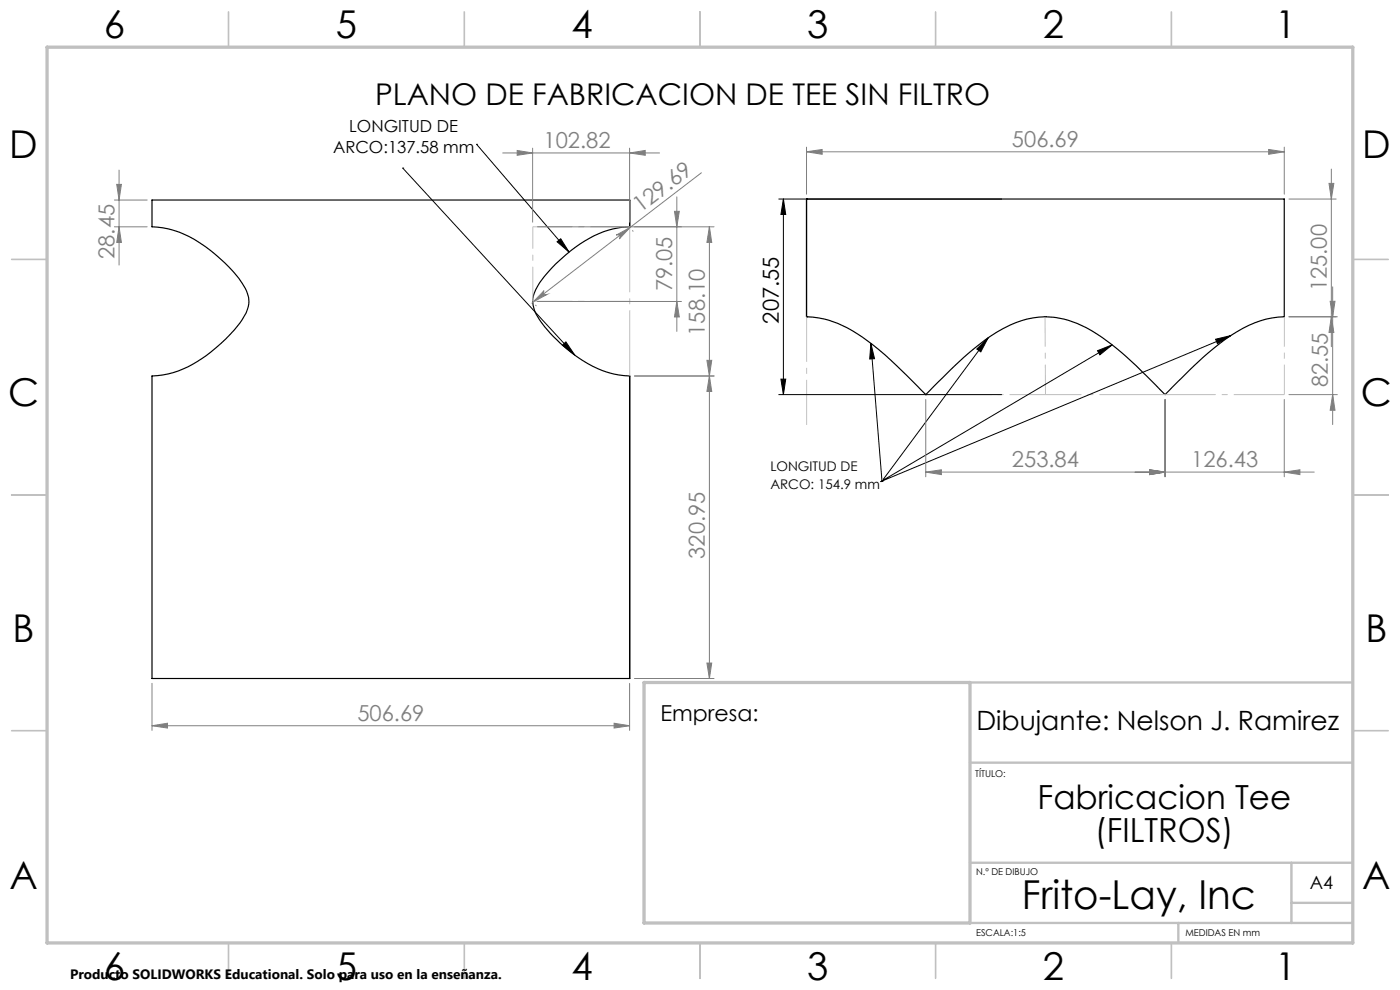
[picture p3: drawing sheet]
<svg xmlns="http://www.w3.org/2000/svg" width="297mm" height="210mm" viewBox="0 0 297 210" stroke-linecap="round" stroke-linejoin="round" font-family="sans-serif">
<path d="M133.6 48.1a21.8 21.8 0 0 0-13.6 6 22 22 0 0 0-6.7 8.2 6.4 6.4 0 0 0 1.4 5.9 32.2 32.2 0 0 0 13.9 10.7l2.7 .6 2.3 .3M133.6 48.1v-5.7h-101.4v5.7a20.4 20.4 0 0 1 12.5 5.1 24.2 24.2 0 0 1 7.8 9.1 5.9 5.9 0 0 1-1.1 5.5 32.8 32.8 0 0 1-13.6 10.9l-2.2 .6-3.4 .5v64.1h101.4v-64.1M133.6 42.4v5.7M171.1 42.2h.1M171.1 42.2h101.4v25a22.1 22.1 0 0 0-12.8 4.9 118 118 0 0 0-12.5 11.6l-2.5-2.5a64.4 64.4 0 0 0-14.2-11.7 17.5 17.5 0 0 0-17.6 .2 63.4 63.4 0 0 0-13.8 11.3l-2.7 2.7M171.1 42.2v25M133.6 79.8v64.1M171.1 67.2h.1M171.1 67.2a21.9 21.9 0 0 1 12.9 5.1 123.8 123.8 0 0 1 12.4 11.4M196.4 83.7h.1" fill="none" stroke="#000" stroke-width=".25"/>
<g fill="none" stroke="#000" stroke-width=".21">
<path d="M85.4 35.7h.1M85.4 35.7l36.5 39.6M101.1 30.6h.1M101.1 30.6l19.6 22.9M118.2 51.3l.8-.6 1.7 2.8zM165.2 42.2h47.3M166.2 42.2l.5 3.3h-1zM166.2 42.2v41.5M119.3 73.2l.8-.7 1.8 2.8zM184.7 72.8l.8 3.3-1 .1zM184.7 72.8l2.4 29.3M207.2 74l2.4-2.3-1.5 2.9z"/>
<path d="M209.6 71.7l-22.2 30M232.8 74.4l3.1-1.2-2.6 2.1zM235.9 73.2l-48.9 28.9M257.9 72l3.2-.8-2.8 1.7zM261.1 71.2l-74.3 31M165.2 83.7h47.3M165.7 80.4h1l-.5 3.3zM186.8 102.2h.1M187 102.1h.1M187.1 102.1h.1M187.4 101.7h.1"/>
</g>
<g fill="none" stroke="#808080" stroke-width=".21">
<path d="M24.8 39.1h1l-.5 3.3zM25.3 36.1v20.1M106.6 32.4h33.3M109.7 31.9l3.3 .5-3.3 .5zM113 31.4v15.7M133.6 32.4l3.3-.5v1zM133.6 31.4v15.7M148.8 36.6l-35.7 27.5M171.1 32.2l3.3-.5v1zM171.1 31.2v10M171.1 32.2h101.4M269.1 31.7l3.4 .5-3.4 .5z"/>
<path d="M272.5 31.2v10M281.9 38.9h1.1l-.6 3.3zM282.4 35.9v37.6M24.3 42.4h6.9M24.3 48.1h6.9M25.3 48.1l.5 3.3h-1zM114 48.1h37.5M130.7 49.9l3-1.6-2.3 2.4a.52 .52 0 0 0 0-.7 .52 .52 0 0 0-.7-.1zM134.2 48.9l.1 .2M143.1 44.8h1l-.5 3.3zM143.6 41.8v28.5M150.5 48.1l.5 3.3h-1z"/>
<path d="M150.5 48.1v95.8M273.4 42.2h10.1M113.6 64.7l.1 .2M114 64h30.6M115.4 61.7a.5 .5 0 0 0-.1 .7 .5 .5 0 0 0 .7 .1l-2.9 1.6zM134.6 79.8h16.9M143.6 64l.5 3.2h-1zM150 76.4h1l-.5 3.4zM150.5 79.8l.5 3.2h-1zM273.4 67.2h10.3M282.2 63.9h1l-.5 3.3zM282.4 67.2l.6 3.3h-1.1z"/>
<path d="M282.7 60.8v29.3M196.4 84.7v16.4M243.9 99.7l3.3 .4-3.3 .6zM247.2 84.7v16.4M272.5 84.7v16.4M273.4 83.7h10.3M282.7 83.7l.5 3.3h-1zM196.4 100.1l3.3-.4v1zM196.4 100.1h82.4M272.5 100.1l3.3-.4v1zM32.2 153.9l3.3-.5v1zM32.2 144.9v10"/>
<path d="M32.2 153.9h101.4M130.3 153.4l3.3 .5-3.3 .5zM133.6 144.9v10M134.6 143.9h16.9M150 140.6h1l-.5 3.3z"/>
</g>
<path d="M133.6 48.1v31.6M196.4 83.7h50.8" fill="none" stroke="#c0c0c0" stroke-width=".21" stroke-dasharray="15.2 1.3 1.3 1.3" stroke-dashoffset="1.3" stroke-linecap="butt"/>
<path d="M133.6 48.1h-20.6M133.6 63.9h-20.6" fill="none" stroke="#c0c0c0" stroke-width=".21" stroke-dasharray="15.2 1.3 1.3 1.3" stroke-dashoffset="6.9" stroke-linecap="butt"/>
<path d="M113 63.9v-15.8" fill="none" stroke="#c0c0c0" stroke-width=".21" stroke-dasharray="15.2 1.3 1.3 1.3" stroke-dashoffset="7.9" stroke-linecap="butt"/>
<path d="M171.1 67.2v22.9" fill="none" stroke="#c0c0c0" stroke-width=".21" stroke-dasharray="15.2 1.3 1.3 1.3" stroke-dashoffset="5.7" stroke-linecap="butt"/>
<path d="M247.2 83.7h25.3" fill="none" stroke="#c0c0c0" stroke-width=".21" stroke-dasharray="15.2 1.3 1.3 1.3" stroke-dashoffset="4.5" stroke-linecap="butt"/>
<path d="M272.5 67.2v16.5M221.8 83.7l-.1-16.5" fill="none" stroke="#c0c0c0" stroke-width=".21" stroke-dasharray="15.2 1.3 1.3 1.3" stroke-dashoffset="8.9" stroke-linecap="butt"/>
<g fill="none" stroke="#c0c0c0" stroke-width=".35">
<path d="M48.5 2.5v7.5M98.5 2.5v7.5M148.5 2.5v7.5M198.5 2.5v7.5M248.5 2.5v7.5M2.5 55h7.5M287 55h7.5M2.5 105h7.5M287 105h7.5M2.5 155h7.5M287 155h7.5M48.5 200v7.5"/>
<path d="M98.5 200v7.5M148.5 200v7.5M198.5 200v7.5M248.5 200v7.5"/>
</g>
<path d="M205.8 144.8h81.2M205.8 161.8h81.2M205.8 195.8h81.2M205.8 183h81.2M250 195.8v4.2M274 183v12.8M274 191.5h13" fill="none" stroke="#c0c0c0" stroke-width=".5"/>
<path d="M10 10h277v190h-277zM136.6 144.8h69.2v51h-69.2z" fill="none" stroke="#c0c0c0" stroke-width=".7"/>
<g fill="#000">
<path d="M118.2 51.3l.8-.6 1.7 2.8zM184.7 72.8l.8 3.3-1 .1z"/>
<path d="M166.2 42.2l.5 3.3h-1zM165.7 80.4h1l-.5 3.3z"/>
<path d="M119.3 73.2l.8-.7 1.8 2.8zM207.2 74l2.4-2.3-1.5 2.9zM232.8 74.4l3.1-1.2-2.6 2.1zM257.9 72l3.2-.8-2.8 1.7z"/>
</g>
<g fill="#808080">
<path d="M269.1 31.7l3.4 .5-3.4 .5zM171.1 32.2l3.3-.5v1z"/>
<path d="M150 140.6h1l-.5 3.3zM150.5 79.8l.5 3.2h-1zM282.4 67.2l.6 3.3h-1.1zM281.9 38.9h1.1l-.6 3.3z"/>
<path d="M24.8 39.1h1l-.5 3.3zM25.3 48.1l.5 3.3h-1z"/>
<path d="M150.5 48.1l.5 3.3h-1zM150 76.4h1l-.5 3.4z"/>
<path d="M32.2 153.9l3.3-.5v1zM130.3 153.4l3.3 .5-3.3 .5z"/>
<path d="M133.6 32.4l3.3-.5v1zM109.7 31.9l3.3 .5-3.3 .5z"/>
<path d="M243.9 99.7l3.3 .4-3.3 .6zM272.5 100.1l3.3-.4v1zM196.4 100.1l3.3-.4v1zM243.9 99.7l3.3 .4-3.3 .6z"/>
<path d="M130.7 49.9l3-1.6-2.3 2.4a.52 .52 0 0 0 0-.7 .52 .52 0 0 0-.7-.1zM115.4 61.7a.5 .5 0 0 0-.1 .7 .5 .5 0 0 0 .7 .1l-2.9 1.6z"/>
<path d="M143.6 64l.5 3.2h-1zM143.1 44.8h1l-.5 3.3z"/>
<path d="M282.2 63.9h1l-.5 3.3zM282.7 83.7l.5 3.3h-1z"/>
</g>
<text font-size="8.5" x="216.8" y="192.7">Frito-Lay, Inc</text>
<g font-size="8.1">
<text x="22" y="8">6</text>
<text x="71.2" y="8">5</text>
<text x="121.2" y="8">4</text>
<text x="171.2" y="8">3</text>
<text x="221.2" y="8">2</text>
<text x="270.5" y="8">1</text>
<text x="2" y="33.6">D</text>
<text x="289" y="33.6">D</text>
<text x="1.7" y="86.1">C</text>
<text x="288.7" y="86.1">C</text>
<text x="2.7" y="136.1">B</text>
<text x="289.7" y="136.1">B</text>
<text x="2" y="188.6">A</text>
<text x="289" y="188.6">A</text>
<text x="22" y="208">6</text>
<text x="71.2" y="208">5</text>
<text x="121.2" y="208">4</text>
<text x="171.2" y="208">3</text>
<text x="221.2" y="208">2</text>
<text x="270.5" y="208">1</text>
</g>
<g font-size="7.1">
<text x="220.1" y="171.5">Fabricacion Tee</text>
<text x="232.3" y="178.6">(FILTROS)</text>
</g>
<text font-size="6.3" x="79.6" y="22.3">PLANO DE FABRICACION DE TEE SIN FILTRO</text>
<text font-size="5.6" x="207.2" y="155">Dibujante: Nelson J. Ramirez</text>
<g font-size="4.7" fill="#808080">
<text x="115.3" y="31.4">102.82</text>
<text x="214.7" y="31.2">506.69</text>
<text x="135.9" y="45.3" transform="rotate(-38 135.9 45.3)">129.69</text>
<text x="24.3" y="54.9" transform="rotate(-90 24.3 54.9)">28.45</text>
<text x="142.6" y="61.8" transform="rotate(-90 142.6 61.8)">79.05</text>
<text x="281.5" y="61.8" transform="rotate(-90 281.5 61.8)">125.00</text>
<text x="149.5" y="71.2" transform="rotate(-90 149.5 71.2)">158.10</text>
<text x="281.7" y="82.1" transform="rotate(-90 281.7 82.1)">82.55</text>
<text x="214.7" y="99.1">253.84</text>
<text x="252.7" y="99.1">126.43</text>
<text x="149.5" y="118.5" transform="rotate(-90 149.5 118.5)">320.95</text>
<text x="75.8" y="152.9">506.69</text>
</g>
<g font-size="4.7">
<text x="165.2" y="68.6" transform="rotate(-90 165.2 68.6)">207.55</text>
<text x="140.1" y="153">Empresa:</text>
</g>
<text font-size="3.9" x="277.9" y="188.5">A4</text>
<g font-size="3.5">
<text x="74.1" y="27.9">LONGITUD DE</text>
<text x="70.7" y="32.4">ARCO:137.58 mm</text>
</g>
<text font-size="2.9" x="14.9" y="207.6">Producto SOLIDWORKS Educational. Solo para uso en la enseñanza.</text>
<g font-size="2.8">
<text x="163.4" y="99.8">LONGITUD DE</text>
<text x="163.4" y="103.7">ARCO: 154.9 mm</text>
</g>
<g font-size="2">
<text x="206.9" y="164.9">TÍTULO:</text>
<text x="207.1" y="185.5">N.º DE DIBUJO</text>
<text x="207.1" y="198.6">ESCALA:1:5</text>
<text x="251.5" y="198.6">MEDIDAS EN mm</text>
</g>
</svg>
